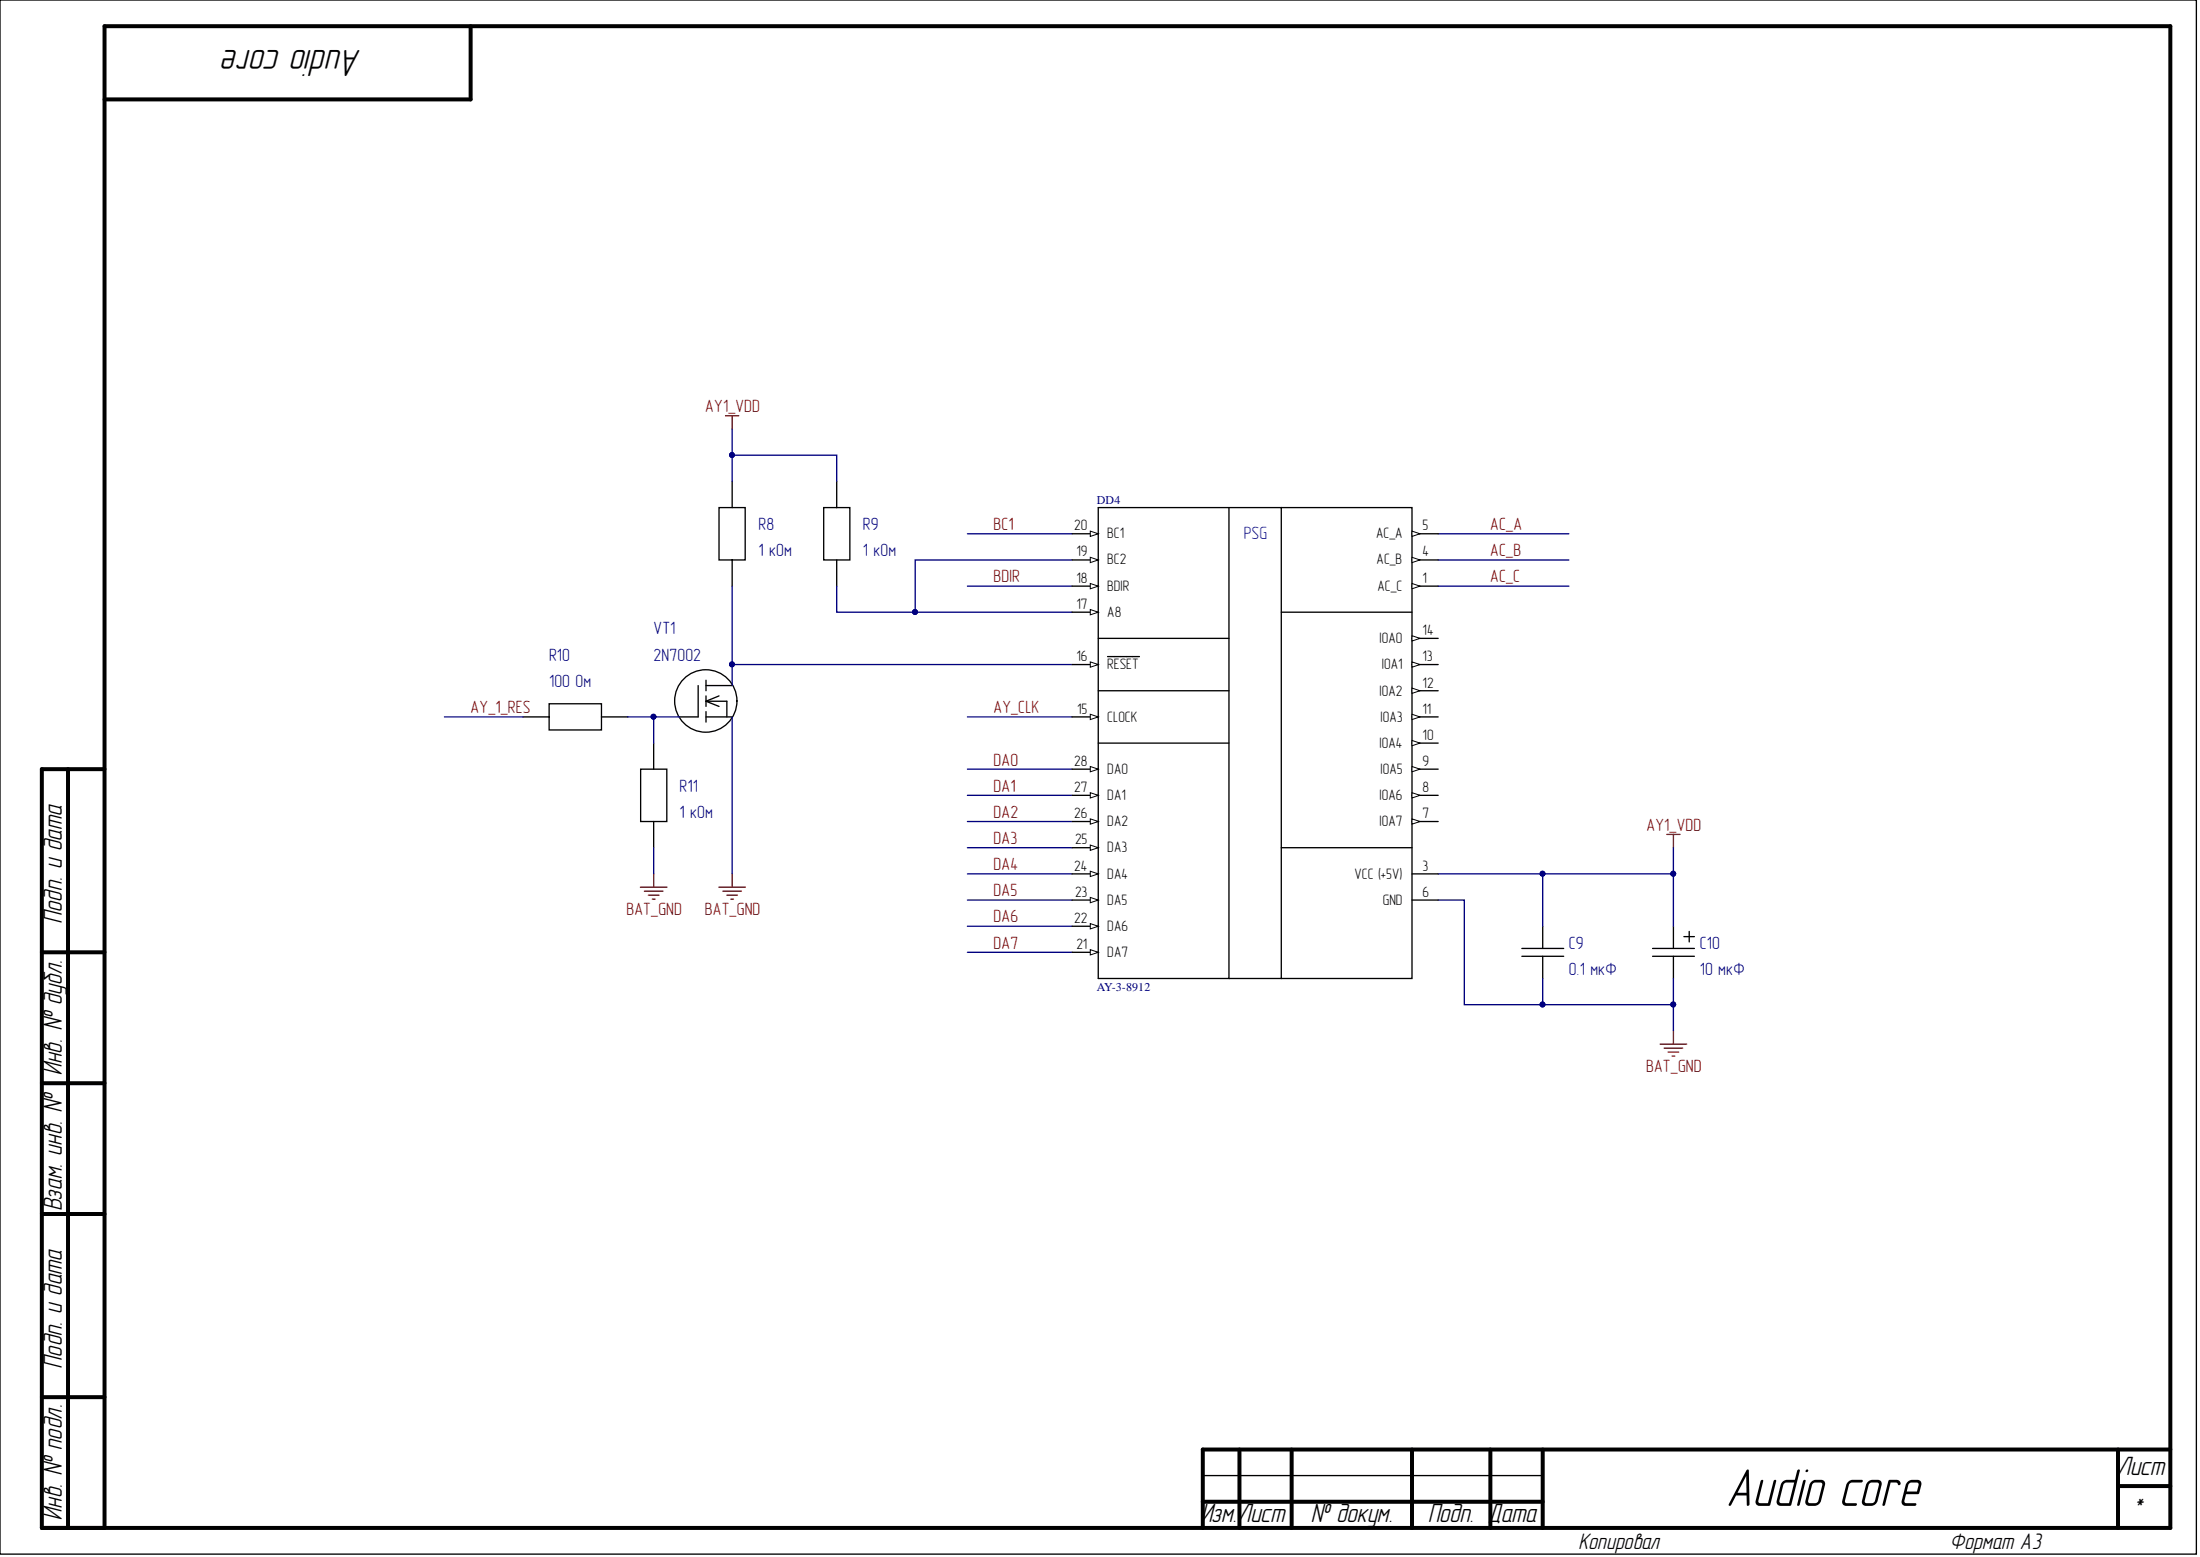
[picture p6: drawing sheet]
<svg xmlns="http://www.w3.org/2000/svg" width="420mm" height="297mm" viewBox="0 0 420 297" stroke-linecap="round" stroke-linejoin="round" font-family="sans-serif">
<g fill="none" stroke="#000" stroke-width=".76">
<path d="M89.8 5v14h-69.9M13 146.7v144.8M19.9 146.7h-11.9v144.8h406.1v-286.5h-394.2v286.5M8 181.7h11.9M8 206.7h11.9M8 231.6h11.9M8 266.5h11.9M236.5 276.5v15M246.5 276.5v15M269.4 276.5v15M284.4 276.5v15M294.4 276.5v15"/>
<path d="M404.2 276.5v15M414.1 276.5h-184.6v15M229.5 286.5h64.9M404.2 283.5h9.9"/>
</g>
<g fill="none" stroke="#000" stroke-width=".25">
<path d="M0 0h419.1v296.5h-419.1zM137.2 96.8h5v10h-5zM139.7 91.8v5M157.2 96.8h5v10h-5zM159.7 91.8v5M209.6 96.8h24.9v89.9h-24.9zM234.5 96.8h10v89.9h-10M244.5 96.8h24.9v89.9h-24.9M139.7 106.8v5M159.7 106.8v5M244.5 116.8h24.9M269.4 111.8h5"/>
<path d="M99.8 136.8h5M104.8 134.3h10v5h-10zM114.8 136.8h4.9M133.2 130.8v6h-3.5M134.7 129.8v2M134.7 132.8v2M134.7 135.8v2M134.7 133.8h4v3M134.7 136.8h5M134.7 130.8h5M134.7 133.8l2.5 1M137.2 132.8l-2.5 1"/>
<path d="M122.2 146.7h5v10h-5zM124.7 141.8v4.9M124.7 156.7v5M244.5 161.7h24.9M294.4 176.7v4.2M319.3 176.7v4.2M321.3 178.7h2M322.3 177.7v2M290.4 182.4h8M290.4 180.9h8M294.4 182.4v4.3M315.3 182.4h8"/>
<path d="M315.3 180.9h8M319.3 182.4v4.3M229.5 281.5h64.9"/>
<circle cx="134.7" cy="133.7" r="6"/>
</g>
<g fill="none" stroke="#800000" stroke-width=".25">
<path d="M138.4 79.3h2.6M139.7 79.3v2.6M318.1 159.2h2.5M319.3 159.2v2.5M122.2 169.3h5.1M123 170h3.5M123.7 170.8h2M124.5 171.5h.5M124.7 166.7v2.6M137.2 169.3h5M137.9 170h3.6M138.7 170.8h2"/>
<path d="M139.5 171.5h.5M139.7 166.7v2.6M316.8 199.2h5.1M317.5 200h3.6M319.3 196.7v2.5M318.3 200.7h2M319.1 201.5h.5"/>
</g>
<g fill="none" stroke="#000080" stroke-width=".25">
<path d="M139.7 91.8v-5h20v5M139.7 81.9v4.9M139.7 111.8v15M159.7 111.8v5h14.9M184.6 101.8h20M184.6 111.8h20M204.6 106.8h-30v10h30M274.4 101.8h25M274.4 111.8h25M274.4 106.8h25M84.8 136.8h15M119.7 136.8h5"/>
<path d="M129.7 136.8h-5v5M139.7 136.8v29.9M184.6 136.8h20M204.6 126.8h-64.9v4M184.6 146.7h20M184.6 151.7h20M184.6 156.7h20M124.7 161.7v5M184.6 161.7h20M184.6 166.7h20M184.6 171.7h20M184.6 176.7h20"/>
<path d="M274.4 171.7h5v20h39.9v5M294.4 166.7v10M319.3 161.7v5h-44.9M319.3 166.7v10M184.6 181.7h20M294.4 186.7v5M319.3 186.7v5"/>
</g>
<g fill="#000080" stroke="#000080" stroke-width=".19">
<circle cx="124.7" cy="136.7" r=".47"/>
<circle cx="294.3" cy="166.7" r=".47"/>
<circle cx="294.3" cy="191.6" r=".47"/>
<circle cx="139.7" cy="126.7" r=".47"/>
<circle cx="174.6" cy="116.8" r=".47"/>
<circle cx="139.7" cy="86.8" r=".47"/>
<circle cx="319.3" cy="191.6" r=".47"/>
<circle cx="319.3" cy="166.7" r=".47"/>
</g>
<path d="M269.4 111.3l1.6 .5-1.6 .5z" fill="#fff"/>
<path d="M269.4 111.3l1.6 .5-1.6 .5z" fill="none" stroke="#000" stroke-width=".19"/>
<path d="M269.4 106.8h5" fill="none" stroke="#000" stroke-width=".25"/>
<path d="M269.4 106.3l1.6 .5-1.6 .5z" fill="#fff"/>
<path d="M269.4 106.3l1.6 .5-1.6 .5z" fill="none" stroke="#000" stroke-width=".19"/>
<path d="M269.4 101.8h5" fill="none" stroke="#000" stroke-width=".25"/>
<path d="M269.4 101.3l1.6 .5-1.6 .5z" fill="#fff"/>
<path d="M269.4 101.3l1.6 .5-1.6 .5z" fill="none" stroke="#000" stroke-width=".19"/>
<path d="M204.6 101.8h5" fill="none" stroke="#000" stroke-width=".25"/>
<path d="M208 101.3l1.6 .5-1.6 .5z" fill="#fff"/>
<path d="M208 101.3l1.6 .5-1.6 .5z" fill="none" stroke="#000" stroke-width=".19"/>
<path d="M204.6 106.8h5" fill="none" stroke="#000" stroke-width=".25"/>
<path d="M208 106.3l1.6 .5-1.6 .5z" fill="#fff"/>
<path d="M208 106.3l1.6 .5-1.6 .5z" fill="none" stroke="#000" stroke-width=".19"/>
<path d="M204.6 111.8h5" fill="none" stroke="#000" stroke-width=".25"/>
<path d="M208 111.3l1.6 .5-1.6 .5z" fill="#fff"/>
<path d="M208 111.3l1.6 .5-1.6 .5z" fill="none" stroke="#000" stroke-width=".19"/>
<path d="M204.6 116.8h5" fill="none" stroke="#000" stroke-width=".25"/>
<path d="M208 116.3l1.6 .5-1.6 .5z" fill="#fff"/>
<path d="M208 116.3l1.6 .5-1.6 .5z" fill="none" stroke="#000" stroke-width=".19"/>
<path d="M204.6 126.8h5" fill="none" stroke="#000" stroke-width=".25"/>
<path d="M208 126.3l1.6 .5-1.6 .5z" fill="#fff"/>
<path d="M208 126.3l1.6 .5-1.6 .5z" fill="none" stroke="#000" stroke-width=".19"/>
<path d="M204.6 136.8h5M211.3 125.3h6.1" fill="none" stroke="#000" stroke-width=".25"/>
<path d="M208 136.3l1.6 .5-1.6 .5z" fill="#fff"/>
<path d="M208 136.3l1.6 .5-1.6 .5z" fill="none" stroke="#000" stroke-width=".19"/>
<path d="M209.6 121.8h24.9M209.6 131.8h24.9M209.6 141.8h24.9M269.4 156.7h5" fill="none" stroke="#000" stroke-width=".25"/>
<path d="M269.4 156.2l1.6 .5-1.6 .5z" fill="#fff"/>
<path d="M269.4 156.2l1.6 .5-1.6 .5z" fill="none" stroke="#000" stroke-width=".19"/>
<path d="M269.4 151.7h5" fill="none" stroke="#000" stroke-width=".25"/>
<path d="M269.4 151.2l1.6 .5-1.6 .5z" fill="#fff"/>
<path d="M269.4 151.2l1.6 .5-1.6 .5z" fill="none" stroke="#000" stroke-width=".19"/>
<path d="M269.4 146.7h5" fill="none" stroke="#000" stroke-width=".25"/>
<path d="M269.4 146.2l1.6 .5-1.6 .5z" fill="#fff"/>
<path d="M269.4 146.2l1.6 .5-1.6 .5z" fill="none" stroke="#000" stroke-width=".19"/>
<path d="M269.4 141.8h5" fill="none" stroke="#000" stroke-width=".25"/>
<path d="M269.4 141.3l1.6 .5-1.6 .5z" fill="#fff"/>
<path d="M269.4 141.3l1.6 .5-1.6 .5z" fill="none" stroke="#000" stroke-width=".19"/>
<path d="M269.4 136.8h5" fill="none" stroke="#000" stroke-width=".25"/>
<path d="M269.4 136.3l1.6 .5-1.6 .5z" fill="#fff"/>
<path d="M269.4 136.3l1.6 .5-1.6 .5z" fill="none" stroke="#000" stroke-width=".19"/>
<path d="M269.4 131.8h5" fill="none" stroke="#000" stroke-width=".25"/>
<path d="M269.4 131.3l1.6 .5-1.6 .5z" fill="#fff"/>
<path d="M269.4 131.3l1.6 .5-1.6 .5z" fill="none" stroke="#000" stroke-width=".19"/>
<path d="M269.4 126.8h5" fill="none" stroke="#000" stroke-width=".25"/>
<path d="M269.4 126.3l1.6 .5-1.6 .5z" fill="#fff"/>
<path d="M269.4 126.3l1.6 .5-1.6 .5z" fill="none" stroke="#000" stroke-width=".19"/>
<path d="M269.4 121.8h5" fill="none" stroke="#000" stroke-width=".25"/>
<path d="M269.4 121.3l1.6 .5-1.6 .5z" fill="#fff"/>
<path d="M269.4 121.3l1.6 .5-1.6 .5z" fill="none" stroke="#000" stroke-width=".19"/>
<path d="M204.6 181.7h5" fill="none" stroke="#000" stroke-width=".25"/>
<path d="M208 181.2l1.6 .5-1.6 .5z" fill="#fff"/>
<path d="M208 181.2l1.6 .5-1.6 .5z" fill="none" stroke="#000" stroke-width=".19"/>
<path d="M204.6 176.7h5" fill="none" stroke="#000" stroke-width=".25"/>
<path d="M208 176.2l1.6 .5-1.6 .5z" fill="#fff"/>
<path d="M208 176.2l1.6 .5-1.6 .5z" fill="none" stroke="#000" stroke-width=".19"/>
<path d="M204.6 171.7h5" fill="none" stroke="#000" stroke-width=".25"/>
<path d="M208 171.2l1.6 .5-1.6 .5z" fill="#fff"/>
<path d="M208 171.2l1.6 .5-1.6 .5z" fill="none" stroke="#000" stroke-width=".19"/>
<path d="M204.6 166.7h5" fill="none" stroke="#000" stroke-width=".25"/>
<path d="M208 166.2l1.6 .5-1.6 .5z" fill="#fff"/>
<path d="M208 166.2l1.6 .5-1.6 .5z" fill="none" stroke="#000" stroke-width=".19"/>
<path d="M204.6 161.7h5" fill="none" stroke="#000" stroke-width=".25"/>
<path d="M208 161.2l1.6 .5-1.6 .5z" fill="#fff"/>
<path d="M208 161.2l1.6 .5-1.6 .5z" fill="none" stroke="#000" stroke-width=".19"/>
<path d="M204.6 156.7h5" fill="none" stroke="#000" stroke-width=".25"/>
<path d="M208 156.2l1.6 .5-1.6 .5z" fill="#fff"/>
<path d="M208 156.2l1.6 .5-1.6 .5z" fill="none" stroke="#000" stroke-width=".19"/>
<path d="M204.6 151.7h5" fill="none" stroke="#000" stroke-width=".25"/>
<path d="M208 151.2l1.6 .5-1.6 .5z" fill="#fff"/>
<path d="M208 151.2l1.6 .5-1.6 .5z" fill="none" stroke="#000" stroke-width=".19"/>
<path d="M204.6 146.7h5" fill="none" stroke="#000" stroke-width=".25"/>
<path d="M208 146.2l1.6 .5-1.6 .5z" fill="#fff"/>
<path d="M208 146.2l1.6 .5-1.6 .5z" fill="none" stroke="#000" stroke-width=".19"/>
<path d="M269.4 166.7h5M269.4 171.7h5" fill="none" stroke="#000" stroke-width=".25"/>
<text font-size="10.1" x="329.8" y="287.3">Audio core</text>
<text font-size="7.3" x="68.6" y="9.6" transform="rotate(-180 68.6 9.6)">Audio core</text>
<g font-size="5.1">
<text x="11.8" y="176.1" transform="rotate(-90 11.8 176.1)">Подп. и дата</text>
<text x="11.8" y="205" transform="rotate(-90 11.8 205)">Инв. № дубл.</text>
<text x="11.8" y="230.9" transform="rotate(-90 11.8 230.9)">Взам. инв. №</text>
<text x="11.8" y="260.9" transform="rotate(-90 11.8 260.9)">Подп. и дата</text>
<text x="404.2" y="281.4">Лист</text>
<text x="11.8" y="289.9" transform="rotate(-90 11.8 289.9)">Инв. № подл.</text>
<text x="229.2" y="290.4">Изм.Лист</text>
<text x="250.2" y="290.4">№ докум.</text>
<text x="272.6" y="290.4">Подп. Дата</text>
<text x="407.3" y="289.4">*</text>
</g>
<g font-size="4.3">
<text x="301.4" y="295.6">Копировал</text>
<text x="372.2" y="295.6">Формат А3</text>
</g>
<g font-size="3.4" fill="#800000">
<text x="134.6" y="78.6">AY1_VDD</text>
<text x="189.6" y="101.1">BC1</text>
<text x="284.4" y="101.1">AC_A</text>
<text x="284.4" y="106.1">AC_B</text>
<text x="189.6" y="111.1">BDIR</text>
<text x="284.4" y="111.1">AC_C</text>
<text x="89.8" y="136">AY_1_RES</text>
<text x="189.6" y="136">AY_CLK</text>
<text x="189.6" y="146">DA0</text>
<text x="189.6" y="151">DA1</text>
<text x="189.6" y="156">DA2</text>
<text x="189.6" y="161">DA3</text>
<text x="314.2" y="158.5">AY1_VDD</text>
<text x="189.6" y="166">DA4</text>
<text x="189.6" y="171">DA5</text>
<text x="119.5" y="174.6">BAT_GND</text>
<text x="134.5" y="174.6">BAT_GND</text>
<text x="189.6" y="176">DA6</text>
<text x="189.6" y="181">DA7</text>
<text x="314.1" y="204.5">BAT_GND</text>
</g>
<g font-size="3.4" fill="#000080">
<text x="144.7" y="101.1">R8</text>
<text x="164.7" y="101.1">R9</text>
<text x="144.7" y="106.1">1 кОм</text>
<text x="164.7" y="106.1">1 кОм</text>
<text x="124.7" y="121">VT1</text>
<text x="104.8" y="126">R10</text>
<text x="104.8" y="131">100 Ом</text>
<text x="124.7" y="126">2N7002</text>
<text x="129.7" y="151">R11</text>
<text x="129.7" y="156">1 кОм</text>
<text x="299.3" y="185.9">0.1 мкФ</text>
<text x="299.3" y="181">C9</text>
<text x="324.3" y="181">C10</text>
<text x="324.3" y="185.9">10 мкФ</text>
</g>
<text font-size="3.4" fill="#00f" x="237.3" y="102.9">PSG</text>
<g font-size="2.9">
<text x="205" y="101.2">20</text>
<text x="271.5" y="101.2">5</text>
<text x="205.4" y="106.2">19</text>
<text x="211.3" y="102.7">BC1</text>
<text x="211.3" y="107.7">BC2</text>
<text x="262.6" y="102.7">AC_A</text>
<text x="262.7" y="107.7">AC_B</text>
<text x="271.5" y="106.2">4</text>
<text x="205.4" y="111.1">18</text>
<text x="211.3" y="112.7">BDIR</text>
<text x="262.8" y="112.7">AC_C</text>
<text x="271.5" y="111.1">1</text>
<text x="205.4" y="116.1">17</text>
<text x="211.3" y="117.7">A8</text>
<text x="263.3" y="122.6">IOA0</text>
<text x="271.5" y="121.1">14</text>
<text x="205.4" y="126.2">16</text>
<text x="211.3" y="127.7">RESET</text>
<text x="263.7" y="127.7">IOA1</text>
<text x="271.5" y="131.2">12</text>
<text x="271.5" y="126.2">13</text>
<text x="205.6" y="136.2">15</text>
<text x="211.3" y="137.7">CLOCK</text>
<text x="263.3" y="132.7">IOA2</text>
<text x="263.4" y="137.7">IOA3</text>
<text x="271.5" y="136.2">11</text>
<text x="263.3" y="142.7">IOA4</text>
<text x="271.5" y="141.1">10</text>
<text x="205" y="146.1">28</text>
<text x="211.3" y="147.7">DA0</text>
<text x="263.4" y="147.7">IOA5</text>
<text x="271.5" y="146.1">9</text>
<text x="205" y="151.1">27</text>
<text x="211.3" y="152.6">DA1</text>
<text x="263.3" y="152.6">IOA6</text>
<text x="271.5" y="151.1">8</text>
<text x="205" y="156.1">26</text>
<text x="205.1" y="161.1">25</text>
<text x="211.3" y="157.6">DA2</text>
<text x="263.3" y="157.6">IOA7</text>
<text x="271.5" y="156.1">7</text>
<text x="205" y="166.1">24</text>
<text x="211.3" y="167.6">DA4</text>
<text x="211.3" y="162.6">DA3</text>
<text x="258.4" y="167.6">VCC (+5V)</text>
<text x="271.5" y="166.1">3</text>
<text x="205.1" y="171.1">23</text>
<text x="211.3" y="172.6">DA5</text>
<text x="263.9" y="172.6">GND</text>
<text x="271.5" y="171.1">6</text>
<text x="205" y="176.1">22</text>
<text x="211.3" y="177.6">DA6</text>
<text x="205.4" y="181">21</text>
<text x="211.3" y="182.6">DA7</text>
</g>
<g font-size="2.3" fill="#000080">
<text x="209.3" y="96.1">DD4</text>
<text x="209.3" y="189">AY-3-8912</text>
</g>
</svg>
